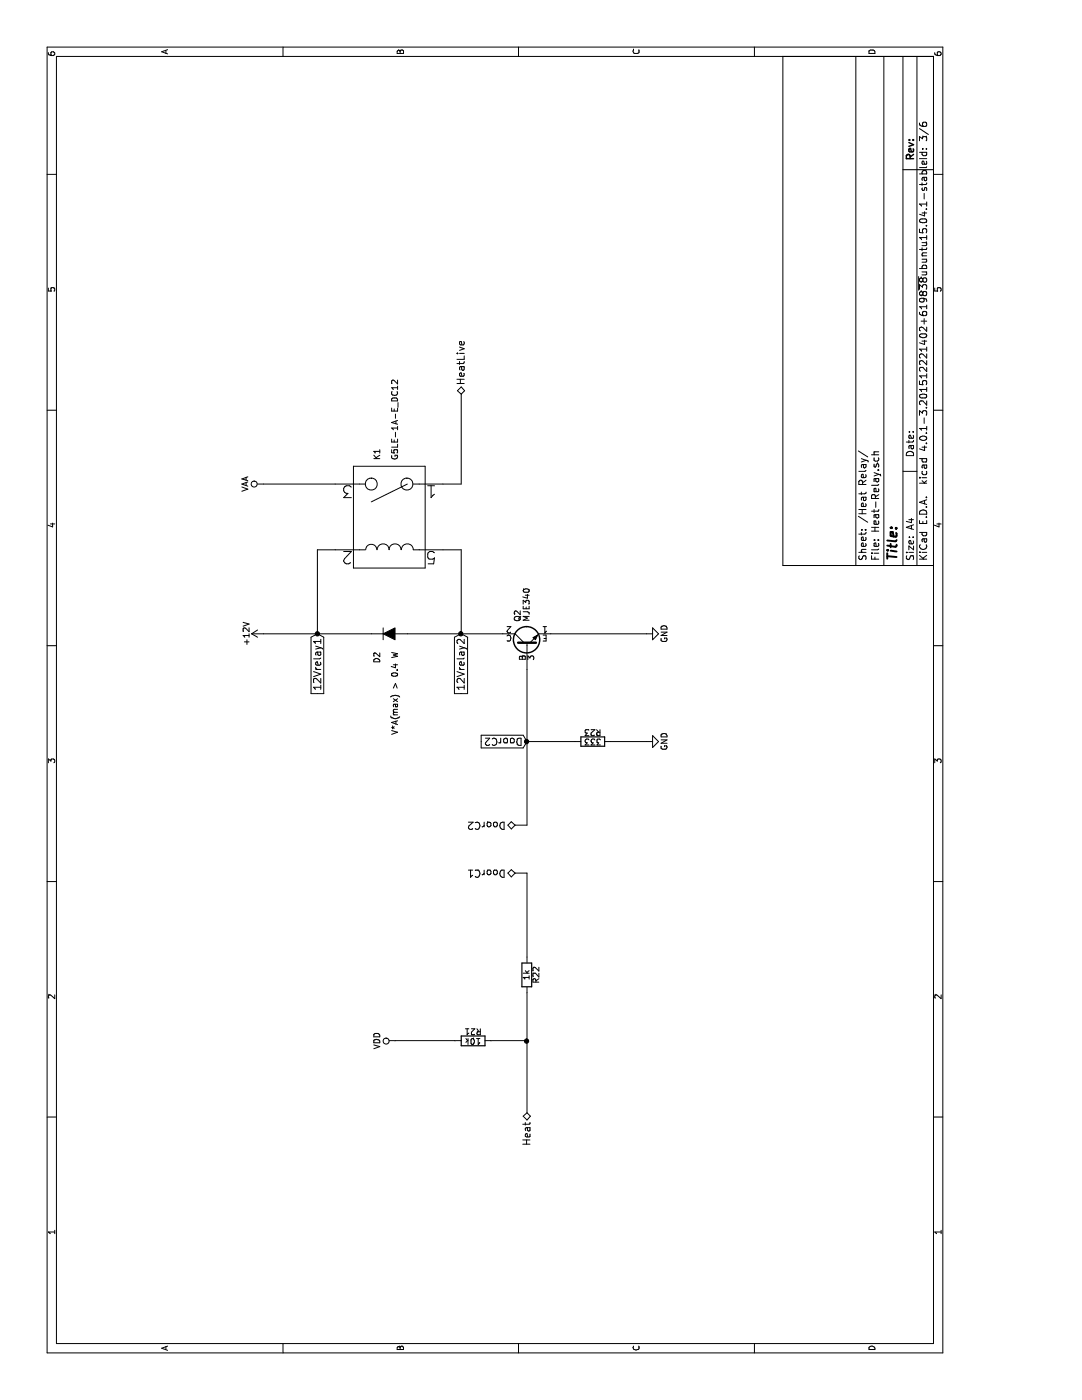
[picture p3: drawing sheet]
EESchema Schematic File Version 2
LIBS:Easy-PCB
LIBS:Easy-PCB-rescue
LIBS:power
LIBS:device
LIBS:transistors
LIBS:conn
LIBS:linear
LIBS:regul
LIBS:74xx
LIBS:cmos4000
LIBS:adc-dac
LIBS:memory
LIBS:xilinx
LIBS:microcontrollers
LIBS:dsp
LIBS:microchip
LIBS:analog_switches
LIBS:motorola
LIBS:texas
LIBS:intel
LIBS:audio
LIBS:interface
LIBS:digital-audio
LIBS:philips
LIBS:display
LIBS:cypress
LIBS:siliconi
LIBS:opto
LIBS:atmel
LIBS:contrib
LIBS:valves
LIBS:Easy-PCB-cache
EELAYER 25 0
EELAYER END
$Descr A4 11693 8268
encoding utf-8
Sheet 3 6
Title ""
Date ""
Rev ""
Comp ""
Comment1 ""
Comment2 ""
Comment3 ""
Comment4 ""
$EndDescr
Text HLabel 2400 4400 0    60   BiDi ~ 0
Heat
$Comp
L G5LE-1A-E_DC12 K1
U 1 1
P 7100 3250
F 0 "K1" H 7850 3350 50  0000 L CNN
F 1 "G5LE-1A-E_DC12" H 7850 3200 50  0000 L CNN
F 2 "Easy-PCB-footprints:G5LE-1A-E_DC12" H 7100 3250 50  0001 C CNN
F 3 "" H 7100 3250 50  0000 C CNN
	1    7100 3250
	1    0    0    -1  
$EndComp
$Comp
L MJE340 Q2
U 1 1
P 6300 4400
F 0 "Q2" H 6500 4475 50  0000 L CNN
F 1 "MJE340" H 6500 4400 50  0000 L CNN
F 2 "Easy-PCB-footprints:MJE3x0" H 6500 4325 50  0001 L CIN
F 3 "" H 6300 4400 50  0000 L CNN
	1    6300 4400
	1    0    0    -1  
$EndComp
$Comp
L D D2
U 1 1
P 6400 3250
F 0 "D2" V 6300 3100 50  0000 R CNN
F 1 "V*A(max) > 0.4 W" V 6450 3100 50  0000 R CNN
F 2 "Discret:D3" H 6400 3250 50  0001 C CNN
F 3 "" H 6400 3250 50  0000 C CNN
	1    6400 3250
	0    1    1    0   
$EndComp
Text HLabel 8400 3850 2    60   BiDi ~ 0
HeatLive
$Comp
L VAA #PWR026
U 1 1
P 7650 2200
F 0 "#PWR026" H 7650 2050 50  0001 C CNN
F 1 "VAA" H 7650 2350 50  0000 C CNN
F 2 "" H 7650 2200 50  0000 C CNN
F 3 "" H 7650 2200 50  0000 C CNN
	1    7650 2200
	1    0    0    -1  
$EndComp
$Comp
L +12V #PWR027
U 1 1
P 6400 2200
F 0 "#PWR027" H 6400 2050 50  0001 C CNN
F 1 "+12V" H 6400 2340 50  0000 C CNN
F 2 "" H 6400 2200 50  0000 C CNN
F 3 "" H 6400 2200 50  0000 C CNN
	1    6400 2200
	1    0    0    -1  
$EndComp
Text HLabel 4400 4300 1    60   BiDi ~ 0
DoorC1
Text HLabel 4800 4300 1    60   BiDi ~ 0
DoorC2
$Comp
L R R23
U 1 1
P 5500 4950
F 0 "R23" V 5580 4950 50  0000 C CNN
F 1 "333" V 5500 4950 50  0000 C CNN
F 2 "Resistors_ThroughHole:Resistor_Horizontal_RM10mm" V 5430 4950 50  0001 C CNN
F 3 "" H 5500 4950 50  0000 C CNN
	1    5500 4950
	1    0    0    -1  
$EndComp
$Comp
L R R22
U 1 1
P 3550 4400
F 0 "R22" V 3630 4400 50  0000 C CNN
F 1 "1k" V 3550 4400 50  0000 C CNN
F 2 "Resistors_ThroughHole:Resistor_Horizontal_RM10mm" V 3480 4400 50  0001 C CNN
F 3 "" H 3550 4400 50  0000 C CNN
	1    3550 4400
	0    1    1    0   
$EndComp
$Comp
L R R21
U 1 1
P 3000 3950
F 0 "R21" V 3080 3950 50  0000 C CNN
F 1 "10k" V 3000 3950 50  0000 C CNN
F 2 "Resistors_ThroughHole:Resistor_Horizontal_RM10mm" V 2930 3950 50  0001 C CNN
F 3 "" H 3000 3950 50  0000 C CNN
	1    3000 3950
	1    0    0    -1  
$EndComp
$Comp
L VDD #PWR028
U 1 1
P 3000 3300
F 0 "#PWR028" H 3000 3150 50  0001 C CNN
F 1 "VDD" H 3000 3450 50  0000 C CNN
F 2 "" H 3000 3300 50  0000 C CNN
F 3 "" H 3000 3300 50  0000 C CNN
	1    3000 3300
	1    0    0    -1  
$EndComp
$Comp
L GND #PWR029
U 1 1
P 5500 5400
F 0 "#PWR029" H 5500 5150 50  0001 C CNN
F 1 "GND" H 5500 5250 50  0000 C CNN
F 2 "" H 5500 5400 50  0000 C CNN
F 3 "" H 5500 5400 50  0000 C CNN
	1    5500 5400
	1    0    0    -1  
$EndComp
$Comp
L GND #PWR030
U 1 1
P 6400 5400
F 0 "#PWR030" H 6400 5150 50  0001 C CNN
F 1 "GND" H 6400 5250 50  0000 C CNN
F 2 "" H 6400 5400 50  0000 C CNN
F 3 "" H 6400 5400 50  0000 C CNN
	1    6400 5400
	1    0    0    -1  
$EndComp
Wire Wire Line
	6400 2200 6400 3100
Wire Wire Line
	6400 2650 7100 2650
Wire Wire Line
	7100 2650 7100 2800
Connection ~ 6400 2650
Wire Wire Line
	6400 3400 6400 4200
Wire Wire Line
	7100 3700 7100 3850
Wire Wire Line
	7100 3850 6400 3850
Connection ~ 6400 3850
Wire Wire Line
	3000 3300 3000 3800
Wire Wire Line
	2400 4400 3400 4400
Wire Wire Line
	3000 4100 3000 4400
Connection ~ 3000 4400
Wire Wire Line
	3700 4400 4400 4400
Wire Wire Line
	4400 4400 4400 4300
Wire Wire Line
	4800 4300 4800 4400
Wire Wire Line
	4800 4400 6100 4400
Wire Wire Line
	5500 4800 5500 4400
Connection ~ 5500 4400
Wire Wire Line
	5500 5100 5500 5400
Wire Wire Line
	6400 4600 6400 5400
Wire Wire Line
	7650 2200 7650 2800
Wire Wire Line
	7650 3700 7650 3850
Wire Wire Line
	7650 3850 8400 3850
Text GLabel 6400 2650 0    60   Input ~ 0
12Vrelay1
Text GLabel 6400 3850 0    60   Input ~ 0
12Vrelay2
Text GLabel 5500 4400 1    60   Input ~ 0
DoorC2
$EndSCHEMATC
